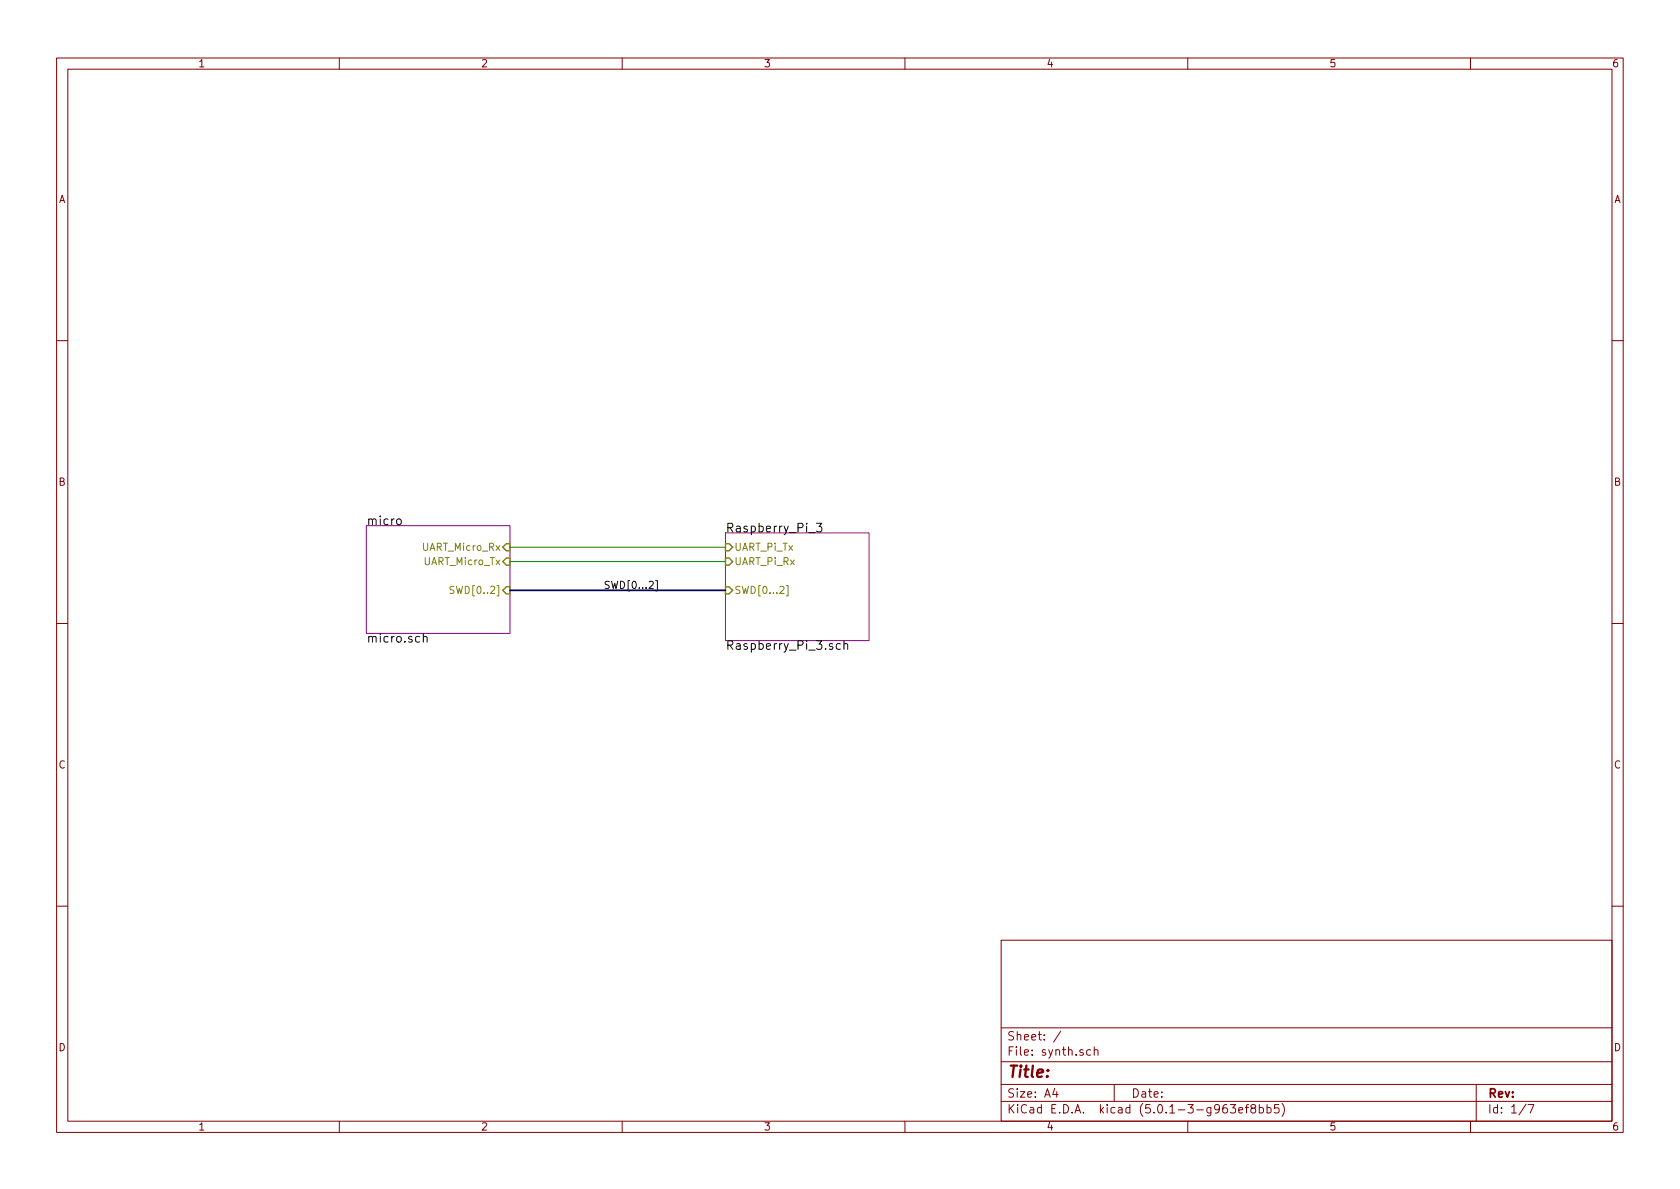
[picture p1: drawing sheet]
<svg xmlns="http://www.w3.org/2000/svg" width="297mm" height="210mm" viewBox="0 0 297 210" stroke-linecap="round" stroke-linejoin="round" font-family="sans-serif">
<g fill="none" stroke="#840000" stroke-width=".18">
<path d="M10 10.3h277v189.9h-277zM12 12.2h273v186.1h-273zM60 10.3v1.9M110 10.3v1.9M160 10.3v1.9M210 10.3v1.9M260 10.3v1.9M10 60.2h2M285 60.2h2M10 110.3h2M285 110.3h2M10 160.2h2"/>
<path d="M177 166.3h108v32h-108zM285 160.2h2M60 198.3v1.9M110 198.3v1.9M160 198.3v1.9M177 194.8h108M177 191.8h108M177 187.8h108M177 181.8h108M186.5 192.5l-.4 1h1M186.8 193v1M187.6 182.3l-1.3 2"/>
<path d="M192.8 185.7l-.4-.1-.3 .3 .1 .6 .2 .1 .4-.1M193.5 185.7a.37 .37 0 0 1 .6 .1v.8M193.5 185.1v1.5M197 191.8v3M210 198.3v1.9M217.5 195.3h1l-.5 .6 .4 .1v.7l-.2 .1-.7-.1M219 196.3l.7-.1v-.3l-.4-.1-.3 .2 .1 .7h.6M220.2 195.8h.6M220.8 195.3l-.4 .1v.1v1.3M221.5 196l-.3-.3v-.2a.48 .48 0 0 1 .7-.1l.1 .2-.1 .3-.6 .1a.48 .48 0 0 0-.1 .7l.3 .1 .4-.1 .1-.4-.3-.3M222.7 195.9l.4-.1 .3 .3-.1 .6-.2 .1-.4-.1M222.7 195.3v1.5"/>
<path d="M224 195.9l.5-.1 .2 .3v.6l-.2 .1-.5-.1M224 195.3v1.5M226.1 195.3h-.7l-.1 .7 .2-.1 .5 .1 .2 .2-.1 .5-.2 .1-.6-.1M226.7 195.1a1.71 1.71 0 0 1 0 2.3M260 198.3v1.9M261 191.8v6.5M269.8 195.2l-1.2 2M270.2 195.3h1l-.6 1.5"/>
</g>
<path d="M64.8 93h25.4v19h-25.4zM128.3 94.2h25.4v19.1h-25.4z" fill="none" stroke="#840084" stroke-width=".18"/>
<path d="M70.2 91.9l.2-.1 .5 .1v.6l-.1 .2-.4 .1-.2-.2zM144.4 92.5h.9l-.5 .6 .4 .1v.7l-.2 .2h-.4l-.2-.2M74.9 112.7l.2-.2 .3 .1 .1 1M74.9 112v1.6M115.9 102.7h.3v1.8h-.3M148.6 113.9l-.4-.1-.3 .1v.8a.48 .48 0 0 0 .7 .1M149.2 113.9l.3-.1 .3 .1 .1 .9M149.2 113.3v1.5" fill="none" stroke="#000" stroke-width=".18"/>
<path d="M89.5 96.1h.7v1.3h-.7l-.6-.6zM89.5 98.7h.7v1.2h-.7l-.6-.6zM128.3 96.1h.6l.6 .7-.6 .6h-.6zM128.3 98.7h.6l.6 .6-.6 .6h-.6zM89.5 103.8h.7v1.2h-.7l-.6-.6zM128.3 103.8h.6l.6 .6-.6 .6h-.6z" fill="none" stroke="#848400" stroke-width=".25"/>
<path d="M80.3 103.8l-.5-.1-.2 .1v.4l.6 .2 .1 .3-.3 .2h-.4M139 103.6h.3v1.8h-.3" fill="none" stroke="#848400" stroke-width=".18"/>
<path d="M90.2 96.8h38.1M90.2 99.3h38.1" fill="none" stroke="#008400" stroke-width=".18"/>
<path d="M90.2 104.4h38.1" fill="none" stroke="#000084" stroke-width=".3"/>
<text font-size="2.8" fill="#840000" x="178" y="190.5">Title:</text>
<g font-size="2.1">
<text x="64.8" y="92.9">micro</text>
<text x="128.3" y="94.1">Raspberry_Pi_3</text>
<text x="64.8" y="113.6">micro.sch</text>
<text x="128.3" y="114.9">Raspberry_Pi_3.sch</text>
</g>
<g font-size="2.1" fill="#840000">
<text x="178" y="184">Sheet: /</text>
<text x="178" y="186.7">File: synth.sch</text>
<text x="178" y="196.9">KiCad E.D.A. kicad (5.0.1-3-g963ef8bb5)</text>
<text x="178" y="194.1">Size: A4</text>
<text x="200" y="194.1">Date:</text>
<text x="263" y="194.1">Rev:</text>
<text x="263" y="196.9">Id: 1/7</text>
</g>
<g font-size="1.8" fill="#840000">
<text x="35" y="11.9">1</text>
<text x="85" y="11.9">2</text>
<text x="135" y="11.9">3</text>
<text x="185" y="11.9">4</text>
<text x="235" y="11.9">5</text>
<text x="285" y="11.9">6</text>
<text x="10.4" y="35.9">A</text>
<text x="285.4" y="35.9">A</text>
<text x="10.4" y="85.9">B</text>
<text x="285.4" y="85.9">B</text>
<text x="10.4" y="135.9">C</text>
<text x="285.4" y="135.9">C</text>
<text x="10.4" y="185.9">D</text>
<text x="285.4" y="185.9">D</text>
<text x="35" y="199.9">1</text>
<text x="85" y="199.9">2</text>
<text x="135" y="199.9">3</text>
<text x="185" y="199.9">4</text>
<text x="235" y="199.9">5</text>
<text x="285" y="199.9">6</text>
</g>
<g font-size="1.8" fill="#848400">
<text x="74.8" y="97.4">UART_Micro_Rx</text>
<text x="75" y="99.9">UART_Micro_Tx</text>
<text x="129.8" y="97.4">UART_Pi_Tx</text>
<text x="129.8" y="99.9">UART_Pi_Rx</text>
<text x="80.4" y="105">SWD[0..2]</text>
<text x="129.8" y="105">SWD[0...2]</text>
</g>
<text font-size="1.8" x="106.7" y="104.1">SWD[0...2]</text>
</svg>
